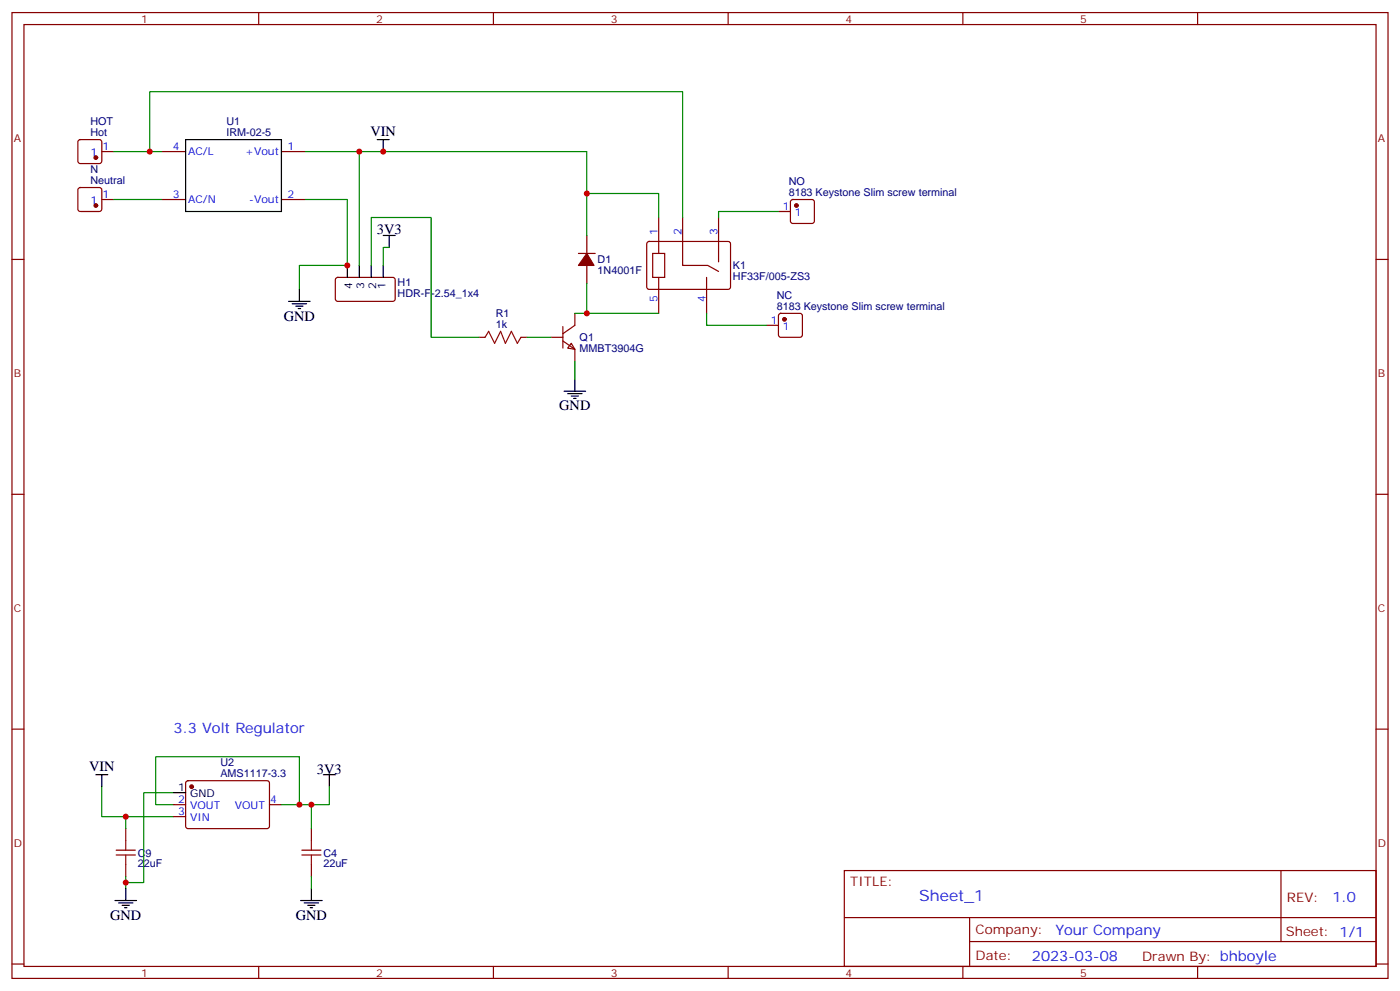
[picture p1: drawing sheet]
<svg xmlns="http://www.w3.org/2000/svg" width="412mm" height="292mm" viewBox="0 0 412 292" stroke-linecap="round" stroke-linejoin="round" font-family="sans-serif">
<g fill="none" stroke="#870000" stroke-width=".35">
<path d="M3.5 3.7h405.4v284.3h-405.4zM7.1 7.2h398.2v277.3h-398.2zM76.2 3.7v3.5M145.3 3.7v3.5M214.5 3.7v3.5M283.6 3.7v3.5M352.8 3.7v3.5M23.2 41.3l.4-.2h5.7l.5 .2 .2 .5v5.6l-.2 .5-.5 .3h-5.7l-.5-.3-.2-.5v-5.6zM23.2 55.4l.4-.2h5.7l.5 .2 .2 .5v5.7l-.2 .5-.5 .2h-5.7l-.5-.3-.2-.4v-5.7zM30 44.6h3.5M30 58.7h3.5M47.6 44.6h7.1"/>
<path d="M47.6 58.7h7.1M82.9 44.6h7.1M82.9 58.7h7.1M233.1 58.9l.4-.2h5.7l.5 .2 .2 .5v5.7l-.2 .5-.5 .2h-5.7l-.5-.2-.2-.5v-5.7zM3.5 76.4h3.6M170.4 74.6h4.9M172.9 69.3v5.3M172.9 78.1v5.3M190.7 71.3l.5-.2h23.6l.4 .7-.1 13-.6 .4-23.6-.1-.4-.6v-12.7zM192.3 74.6h3.5v7.1h-3.5zM194 64v10.6M201.1 64v14.1h7.4l3.2 1.8"/>
<path d="M211.7 64v13.1M229.3 62.3h3.5M405.3 76.4h3.6M99 81.9l.5-.2h16.5l.4 .7v5.9l-.7 .4h-16.5l-.4-.7v-5.6zM141.1 99.3h1.8M153.5 99.3h1.7M162.3 99.3h3.5M165.8 96.1v6.4M169.3 92.3v3.5l-3.5 2.4M194 81.7v10.6M208.1 81.7v10.6M225.8 95.8h3.5"/>
<path d="M229.5 92.5l.5-.2h5.7l.5 .2 .2 .5v5.6l-.3 .5-.4 .2h-5.7l-.5-.2-.2-.5v-5.6zM165.8 100.4l3.5 2.4v3.6M168.3 101.1l1 1.7-2.1-.3zM3.5 145.5h3.6M405.3 145.5h3.6M3.5 214.7h3.6M405.3 214.7h3.6M51.2 236.9h3.5M54.9 230l.5-.2 23.5 .1 .5 .6-.1 13-.6 .4h-23.6l-.4-.7v-12.7zM79.4 236.9h3.5M37 243.9v3.6M37 254.5v3.6"/>
<path d="M51.2 240.4h3.5M91.7 243.9v3.6M91.7 254.5v3.6M248.7 256.3h156.6v28.2h-156.6zM377.3 256.3v20.9M248.7 270.1h156.5M285.6 277.2h119.6M285.6 270.1v14.2M3.5 283.8h3.6M76.2 284.5v3.5M145.3 284.5v3.5M214.5 284.5v3.5"/>
<path d="M283.6 284.5v3.5M352.8 284.5v3.5M405.3 283.8h3.6"/>
</g>
<g fill="none" stroke="#000" stroke-width=".35">
<path d="M54.7 41.1h28.2v21.2h-28.2zM111.1 41.1h3.6M112.9 41.1v3.5M102.3 78.1v3.6M105.8 78.1v3.6M109.4 78.1v3.6M112.9 78.1v3.6M112.9 69.3h3.5M114.7 69.3v3.5M85 88.7h6.4M86.1 89.4h4.2M87.1 90.1h2.2"/>
<path d="M87.8 90.8h.7M88.2 85.2v3.5M166.2 115.2h6.3M167.2 115.9h4.2M168.3 116.6h2.1M169 117.3h.7M169.3 111.7v3.5M28.2 228.1h3.5M30 228.1v3.5M51.2 233.4h3.5M95.2 228.1h3.6M97 228.1v3.5"/>
<path d="M33.9 265.1h6.3M34.9 265.8h4.3M36 266.5h2.1M36.7 267.2h.7M37 261.6v3.5M88.5 265.1h6.4M89.6 265.8h4.2M90.7 266.5h2.1M91.4 267.2h.7M91.7 261.6v3.5"/>
</g>
<g fill="#870000" stroke="#870000" stroke-width=".35">
<path d="M172.9 74.6l2.1 3.5h-4.6z"/>
<circle cx="28.2" cy="46.4" r=".53"/>
<circle cx="28.2" cy="60.5" r=".53"/>
<circle cx="234.6" cy="60.5" r=".53"/>
<circle cx="231.1" cy="94" r=".53"/>
<circle cx="56.4" cy="231.6" r=".53"/>
</g>
<g fill="none" stroke="#008700" stroke-width=".35">
<path d="M33.5 44.6h10.6v-17.6h157v37M33.5 58.7h14.1M44.1 44.6h3.5M90 58.7h12.3v19.4h-14.1v7.1M90 44.6h82.9v12.4h21.1v7M105.8 44.6v33.5M172.9 57v12.3M109.4 78.1v-14.1h17.6v35.3h14.1M114.7 72.8h-1.8v5.3M229.3 62.3h-17.6v1.7M155.2 99.3h7.1M169.3 92.3h24.7"/>
<path d="M172.9 83.4v8.9M208.1 92.3v3.5h17.7M169.3 106.4v5.3M30 231.6v8.8h21.2M51.2 233.4h-8.9v26.4h-5.3M51.2 236.9h-5.3v-14.1h42.3v14.1M91.7 236.9v7M97 231.6v5.3h-14.1M37 240.4v3.5M37 258.1v3.5M91.7 258.1v3.5"/>
</g>
<path d="M142.9 99.3l1-1.8 1.8 3.6 1.8-3.6 1.4 3.6 1.7-3.6 1.8 3.6 1.1-1.8M34.2 250.3h5.7M34.2 251.7h5.7M37 247.5v2.8M37 251.7v2.8M88.9 250.3h5.6M88.9 251.7h5.6M91.7 247.5v2.8M91.7 251.7v2.8" fill="none" stroke="#a10000" stroke-width=".35"/>
<g fill="#c00">
<circle cx="102.3" cy="78.1" r=".88"/>
<circle cx="172.9" cy="92.3" r=".88"/>
<circle cx="172.9" cy="57" r=".88"/>
<circle cx="44.1" cy="44.6" r=".88"/>
<circle cx="37" cy="259.8" r=".88"/>
<circle cx="91.7" cy="236.9" r=".88"/>
<circle cx="37" cy="240.4" r=".88"/>
<circle cx="88.2" cy="236.9" r=".88"/>
<circle cx="112.9" cy="44.6" r=".88"/>
<circle cx="105.8" cy="44.6" r=".88"/>
</g>
<text font-size="4.6" fill="#00f" x="270.8" y="265.3">Sheet_1</text>
<g font-size="4.2">
<text x="109.1" y="40">VIN</text>
<text x="111" y="69">3V3</text>
<text x="83.6" y="94.4">GND</text>
<text x="164.7" y="120.8">GND</text>
<text x="26.2" y="227">VIN</text>
<text x="93.4" y="227.7">3V3</text>
<text x="32.5" y="270.8">GND</text>
<text x="87.1" y="270.8">GND</text>
</g>
<g font-size="4.2" fill="#00f">
<text x="51.2" y="215.7">3.3 Volt Regulator</text>
<text x="392.5" y="265.6">1.0</text>
<text x="310.9" y="275.1">Your Company</text>
<text x="304" y="282.9">2023-03-08</text>
</g>
<g font-size="3.9" fill="#800">
<text x="250.5" y="260.9">TITLE:</text>
<text x="379.1" y="265.6">REV:</text>
<text x="287.4" y="275.1">Company:</text>
<text x="378.7" y="275.7">Sheet: 1/1</text>
<text x="287.4" y="282.8">Date:</text>
<text x="336.4" y="282.8">Drawn By: bhboyle</text>
</g>
<g font-size="3.2" fill="#800">
<text x="41.6" y="6.7">1</text>
<text x="110.8" y="6.7">2</text>
<text x="179.9" y="6.7">3</text>
<text x="249.1" y="6.7">4</text>
<text x="318.2" y="6.7">5</text>
<text x="4.1" y="41.8">A</text>
<text x="405.9" y="41.8">A</text>
<text x="4.1" y="110.9">B</text>
<text x="405.9" y="110.9">B</text>
<text x="4.1" y="180.1">C</text>
<text x="405.9" y="180.1">C</text>
<text x="4.1" y="249.2">D</text>
<text x="405.9" y="249.2">D</text>
<text x="41.6" y="287.5">1</text>
<text x="110.8" y="287.5">2</text>
<text x="179.9" y="287.5">3</text>
<text x="249.1" y="287.5">4</text>
<text x="318.2" y="287.5">5</text>
</g>
<g font-size="3.2" fill="#000080">
<text x="26.7" y="40">Hot</text>
<text x="26.7" y="36.8">HOT</text>
<text x="66.7" y="40">IRM-02-5</text>
<text x="66.7" y="36.8">U1</text>
<text x="26.7" y="50.9">N</text>
<text x="26.7" y="54.2">Neutral</text>
<text x="232.3" y="57.7">8183 Keystone Slim screw terminal</text>
<text x="232.3" y="54.5">NO</text>
<text x="176" y="77.5">D1</text>
<text x="176" y="80.7">1N4001F</text>
<text x="215.9" y="82.4">HF33F/005-ZS3</text>
<text x="215.9" y="79.2">K1</text>
<text x="117.1" y="87.4">HDR-F-2.54_1x4</text>
<text x="117.1" y="84.2">H1</text>
<text x="228.8" y="88">NC</text>
<text x="146.1" y="93.3">R1</text>
<text x="228.8" y="91.2">8183 Keystone Slim screw terminal</text>
<text x="146.1" y="96.5">1k</text>
<text x="170.7" y="100.5">Q1</text>
<text x="170.7" y="103.6">MMBT3904G</text>
<text x="64.9" y="225.5">U2</text>
<text x="64.9" y="228.7">AMS1117-3.3</text>
<text x="40.6" y="255.4">22uF</text>
<text x="40.6" y="252.2">C9</text>
<text x="95.2" y="255.4">22uF</text>
<text x="95.2" y="252.2">C4</text>
</g>
<g font-size="3.2" fill="#00f">
<text x="26.7" y="46">1</text>
<text x="30.2" y="44.3">1</text>
<text x="50.9" y="44.3">4</text>
<text x="55.4" y="45.7">AC/L</text>
<text x="72.2" y="45.7">+Vout</text>
<text x="84.7" y="44.3">1</text>
<text x="30.2" y="58.4">1</text>
<text x="50.9" y="58.4">3</text>
<text x="55.4" y="59.8">AC/N</text>
<text x="73.4" y="59.8">-Vout</text>
<text x="84.7" y="58.4">2</text>
<text x="26.7" y="60.1">1</text>
<text x="230.6" y="61.9">1</text>
<text x="234.1" y="63.7">1</text>
<text x="193.7" y="69.3" transform="rotate(-90 193.7 69.3)">1</text>
<text x="200.7" y="69.3" transform="rotate(-90 200.7 69.3)">2</text>
<text x="211.3" y="69.3" transform="rotate(-90 211.3 69.3)">3</text>
<text x="193.7" y="89" transform="rotate(-90 193.7 89)">5</text>
<text x="207.8" y="89" transform="rotate(-90 207.8 89)">4</text>
<text x="227.1" y="95.4">1</text>
<text x="230.6" y="97.2">1</text>
<text x="52.5" y="236.5">2</text>
<text x="56" y="238.3">VOUT</text>
<text x="69.1" y="238.3">VOUT</text>
<text x="79.6" y="236.5">4</text>
<text x="52.5" y="240.1">3</text>
<text x="56" y="241.8">VIN</text>
</g>
<g font-size="3.2">
<text x="103.7" y="85" transform="rotate(-90 103.7 85)">4</text>
<text x="107.2" y="85" transform="rotate(-90 107.2 85)">3</text>
<text x="110.8" y="85" transform="rotate(-90 110.8 85)">2</text>
<text x="113.6" y="85" transform="rotate(-90 113.6 85)">1</text>
<text x="52.5" y="233">1</text>
<text x="56" y="234.8">GND</text>
</g>
</svg>
